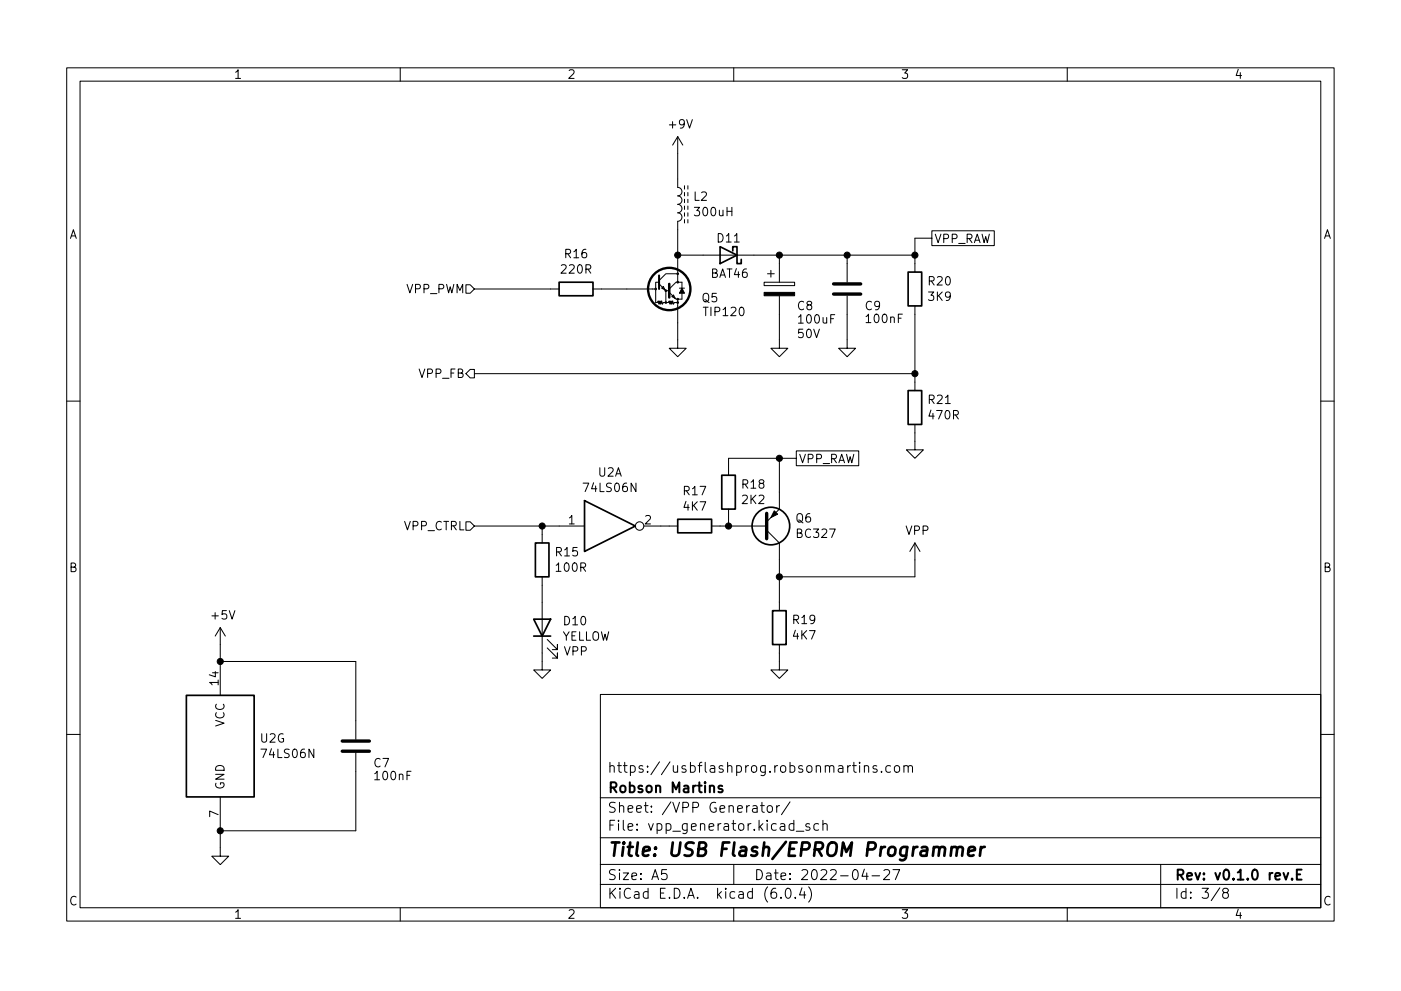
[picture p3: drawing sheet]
<svg xmlns="http://www.w3.org/2000/svg" width="297mm" height="210mm" viewBox="0 0 297 210" stroke-linecap="round" stroke-linejoin="round" font-family="sans-serif">
<g fill="none" stroke="#000" stroke-width=".22">
<path d="M14.1 14.4h268.8v181h-268.8zM17 17.2h263v175.4h-263zM84.9 14.4v2.8M155.6 14.4v2.8M226.3 14.4v2.8M143.7 29v10.8a.9 .9 0 0 1 .9 .9 .9 .9 0 0 1-.9 .9 .9 .9 0 0 1 .9 .9 .9 .9 0 0 1-.9 .9 .9 .9 0 0 1 .9 .9 .9 .9 0 0 1-.9 .9 .9 .9 0 0 1 .9 .8 .9 .9 0 0 1-.9 .9v11M143.7 29l-1.1 1.8M143.7 29l1.1 1.8M145.1 39.4v.7M145.8 39.4v.7M139.7 59.9h-.7v4.3h.4l.2-.4 .1 .7 .2-.7 .2 .7 .2-.7 .2 .7 .1-.3h.6M139.7 59.5l1.5-1.4h2.5v1.8h-.4l-1.4 1.4"/>
<path d="M143.7 59.9h.9v1.2M143.7 54.1h50.3M145.1 40.8v.8M145.1 42.3v.7M145.1 43.7v.7M145.1 45.2v.7M145.1 46.6v.7M145.8 40.8v.8M145.8 42.3v.7M145.8 43.7v.7M145.8 45.2v.7M145.8 46.6v.7"/>
<path d="M162 59.9h6.5v.7h-6.5zM162.7 58.1h1.5M163.4 57.4v1.4M165.2 54.1v5.8M179.6 54.1v5.8M197.6 49h13.2v3.1h-13.2zM197.6 50.5h-3.6v7.2M98.8 60.4h.9l.9 .9-.9 .9h-.9zM98.8 79.3l.9-.9h.9v1.8h-.9zM100.6 61.3h17.9M100.6 79.3h93.4M125.7 61.3h13.1"/>
<path d="M139.7 60.2l1.5 1.5h.7M140.3 61.1l.3-.3 .4 .7zM141.2 61.7v2.5h.5l.2-.4 .2 .7 .2-.7 .1 .7 .2-.7 .2 .7 .2-.3h.7M141.9 62l1.4 1.5h.4v.7M142.4 62.9l.4-.3 .3 .7zM143.7 64.2v9.7h1.8l-1.8 1.8-1.8-1.8h1.8M144 61.1h1.1M144.6 62.2v1.3h-.9M165.2 62.8v11.1h1.8l-1.8 1.8-1.8-1.8h1.8M179.6 62.8v11.1h1.8l-1.8 1.8-1.8-1.8h1.8M194 64.9v18M14.1 85.1h2.9"/>
<path d="M165.2 97.2v10.8l-2.7 2.7M168.8 95.7h13.3v3.1h-13.3zM168.8 97.2h-14.3v3.6M194 90.1v5.3h1.8l-1.8 1.8-1.8-1.8h1.8M280 85.1h2.9M98.8 110.7h.9l.9 .9-.9 .9h-.9zM100.6 111.6h23.3M114.9 111.6v3.6M136.5 111.6h7.2M150.9 111.6h11.6M154.5 108v3.6M162.5 112.5l2.7 2.7v14.4"/>
<path d="M194 115.2v7.2h-28.8M194 115.2l-1.1 1.8M194 115.2l1.1 1.8M46.7 133.2v14.3M46.7 133.2l-1.1 1.8M46.7 133.2l1.1 1.8M114.9 122.4v19.7h1.8l-1.8 1.8-1.7-1.8h1.7M116 137.5l2.2 2.1v-1.1v1.1h-1.1M116 135.7l2.2 2.1v-1v1h-1.1M165.2 136.8v5.3h1.8l-1.8 1.8-1.8-1.8h1.8M14.1 155.8h2.9M46.7 140.3h28.7v16.6"/>
<path d="M75.4 159.7v16.6h-28.7M127.3 147.3h152.7v45.3h-152.7zM280 155.8h2.9M46.7 169.1v12.6h1.8l-1.8 1.7-1.8-1.7h1.8M127.3 177.7h152.7M127.3 169.3h152.7M161.2 170.9h.8M161.5 170.2v1.8l.1 .2 .4 .1M162.8 171.1a.58 .58 0 0 1 .5-.2 .58 .58 0 0 1 .5 .4v.6a.58 .58 0 0 1-.6 .5 .58 .58 0 0 1-.5-.5zM164.7 170.9v1.4M165.3 170.9l-.4 .1-.2 .3M167.5 170.1l-1.8 2.7"/>
<path d="M168.8 176.4h1.6M171.6 174.8l-.5-.1-.3 .3 .1 .4 .7 .2v.5h-.8M173.6 174.8l-.6-.1-.4 .4v.7l.2 .3h.8M174.5 174.9a.53 .53 0 0 1 .9 .1v1.2M174.5 174v2.2M180.7 162.4h.8M181 161.7v1.9l.1 .2 .4 .1M182.3 161.7v.2M182.3 162.4v1.5M183.3 162.6a.53 .53 0 0 1 .9 .1v1.2M183.3 162.4v1.5M185.9 162.5l-.5-.1-.3 .3 .1 .3 .7 .2v.6h-.8"/>
<path d="M186.9 163.7v.2M188.8 162.5l-.6-.1-.4 .4v.7l.2 .3h.8M189.8 162.5a.58 .58 0 0 1 .9 .3v.7a.58 .58 0 0 1-.5 .4 .58 .58 0 0 1-.6-.4v-.7zM191.6 162.6a.53 .53 0 0 1 1 .1v1.2M191.6 162.4v1.5M192.6 162.7l.3-.3 .5 .1 .1 1.4M84.9 192.6v2.8M127.3 187.6h152.7M127.3 183.4h152.7M141.3 184.5h-1l-.1 1 .3-.2 .7 .1 .2 .3-.1 .7-.3 .2h-.5l-.3-.2M155.6 192.6v2.8M155.6 183.4v4.2"/>
<path d="M165.6 190.4v.2M166.8 188.6l.4-.1a1.33 1.33 0 0 1 0 2.1h-.2a1.41 1.41 0 0 1-.2-2zM168.6 190.4v.2M170 188.4l-.5 1.5h1.3M170.5 189.2v1.4M171.4 188.2a2.43 2.43 0 0 1 0 3.2M183.3 184.4l-.5 1.5h1.3M183.8 185.2v1.4M184.9 185.8h1.6M187.4 184.7l.3-.2 .7 .1a.58 .58 0 0 1 .1 .8l-1.2 1.2h1.3M189.3 184.5h1.4l-.9 2.1M226.3 192.6v2.8"/>
<path d="M246.1 183.4v9.2M258.6 188.4l-1.8 2.7M259.6 189.4l-.4-.4 .1-.3 .3-.2 .6 .1 .2 .3-.1 .3-.9 .3-.2 .3v.4l.4 .4h.4l.4-.4v-.4l-.4-.4"/>
<circle cx="143.7" cy="59.9" r=".18"/>
<circle cx="143.7" cy="58.1" r=".18"/>
<circle cx="139" cy="61.3" r=".18"/>
<circle cx="141.2" cy="64.2" r=".18"/>
<circle cx="141.2" cy="61.7" r=".18"/>
<circle cx="143.7" cy="64.2" r=".18"/>
<circle cx="143.7" cy="63.5" r=".18"/>
<circle cx="135.6" cy="111.6" r=".9"/>
</g>
<path d="M153.1 166.8l-.5-.1-.3 .3 .1 .3 .7 .2v.5h-.8M273.9 186.4v.2M275 185.5h.7M276 184.5h-1v2.1h1" fill="none" stroke="#000" stroke-width=".42"/>
<path d="M201.8 180a.7 .7 0 0 1 1.2 .1l-.2 1.5M201.8 179.7l-.2 1.9M208 179.7l-.2 1.9M208.8 179.7a.83 .83 0 0 0-.9 .5M203 180.1a.71 .71 0 0 1 1.1-.3l.1 .3-.2 1.5M205.3 180.6l1.4-.2-.1-.6-.8-.1-.4 .4-.2 1.1 .1 .2 .3 .2 .8-.2" fill="none" stroke="#000" stroke-width=".57"/>
<g fill="none" stroke="#000" stroke-width=".36">
<path d="M118.5 59.9h7.2v2.9h-7.2zM152.7 52.3l3.6 1.8-3.6 1.8zM155.4 53.2v-.9h.9v3.6h.9v-.9M192.5 57.7h2.9v7.2h-2.9zM192.5 82.9h2.9v7.2h-2.9zM113.5 115.2h2.9v7.2h-2.9zM123.9 106.2l10.8 5.4-10.8 5.4zM143.7 110.2h7.2v2.8h-7.2zM153 100.8h2.9v7.2h-2.9zM113.2 131.4h3.5l-1.8 3.6zM113.2 135h3.5M163.8 129.6h2.9v7.2h-2.9z"/>
<path d="M39.5 147.5h14.4v21.6h-14.4z"/>
<circle cx="163.4" cy="111.6" r="4"/>
</g>
<path d="M176.7 62.4h5.8M176.7 60.2h5.8M162.5 108.9v5.4M72.6 159.4h5.7M72.6 157.2h5.7" fill="none" stroke="#000" stroke-width=".72"/>
<g fill="#000" stroke="#000" stroke-width=".22">
<path d="M144.6 61.1l.5 1.1h-1.1zM162 62h6.5v.8h-6.5zM164.2 108.4l.7 .7-1.5 .7z"/>
<circle cx="143.7" cy="54.1" r=".65"/>
<circle cx="165.2" cy="54.1" r=".65"/>
<circle cx="179.6" cy="54.1" r=".65"/>
<circle cx="194" cy="54.1" r=".65"/>
<circle cx="194" cy="79.3" r=".65"/>
<circle cx="165.2" cy="97.2" r=".65"/>
<circle cx="115" cy="111.6" r=".65"/>
<circle cx="154.5" cy="111.6" r=".65"/>
<circle cx="165.2" cy="122.4" r=".65"/>
<circle cx="46.7" cy="140.3" r=".65"/>
<circle cx="46.7" cy="176.3" r=".65"/>
</g>
<path d="M139.7 58.4v2.9" fill="none" stroke="#000" stroke-width=".43"/>
<path d="M141.9 60.2v2.9" fill="none" stroke="#000" stroke-width=".54"/>
<circle cx="141.9" cy="61.3" r="4.5" fill="none" stroke="#000" stroke-width=".5"/>
<text font-size="3.9" x="128.7" y="181.7">Title: USB Flash/EPROM Programmer</text>
<g font-size="3">
<text x="128.7" y="164">https://usbflashprog.robsonmartins.com</text>
<text x="128.7" y="172.4">Sheet: /VPP Generator/</text>
<text x="128.7" y="168.2">Robson Martins</text>
<text x="128.7" y="176.3">File: vpp_generator.kicad_sch</text>
<text x="128.7" y="190.7">KiCad E.D.A. kicad (6.0.4)</text>
<text x="128.7" y="186.7">Size: A5</text>
<text x="159.8" y="186.7">Date: 2022-04-27</text>
<text x="248.9" y="186.7">Rev: v0.1.0 rev.E</text>
<text x="248.9" y="190.7">Id: 3/8</text>
</g>
<g font-size="2.6">
<text x="49.5" y="16.7">1</text>
<text x="120.2" y="16.7">2</text>
<text x="190.9" y="16.7">3</text>
<text x="261.6" y="16.7">4</text>
<text x="14.6" y="50.7">A</text>
<text x="280.5" y="50.7">A</text>
<text x="14.6" y="121.4">B</text>
<text x="280.5" y="121.4">B</text>
<text x="14.6" y="192.1">C</text>
<text x="49.5" y="194.9">1</text>
<text x="120.2" y="194.9">2</text>
<text x="190.9" y="194.9">3</text>
<text x="261.6" y="194.9">4</text>
<text x="280.5" y="192.1">C</text>
</g>
<g font-size="2.5">
<text x="142" y="27.3">+9V</text>
<text x="147.1" y="42.6">L2</text>
<text x="147.5" y="45.9">300uH</text>
<text x="152.2" y="51.4">D11</text>
<text x="198" y="51.6">VPP_RAW</text>
<text x="119.1" y="58">220R</text>
<text x="119.8" y="54.8">R16</text>
<text x="150.8" y="58.9">BAT46</text>
<text x="86.1" y="62.2">VPP_PWM</text>
<text x="148.8" y="64.1">Q5</text>
<text x="169.1" y="65.8">C8</text>
<text x="183.5" y="65.8">C9</text>
<text x="196.9" y="60.6">R20</text>
<text x="196.9" y="63.8">3K9</text>
<text x="149.5" y="67.1">TIP120</text>
<text x="168.8" y="71.7">50V</text>
<text x="169.5" y="68.6">100uF</text>
<text x="183.8" y="68.5">100nF</text>
<text x="88.9" y="80.2">VPP_FB</text>
<text x="196.9" y="85.7">R21</text>
<text x="197.1" y="89">470R</text>
<text x="126.8" y="101.1">U2A</text>
<text x="169.3" y="98.3">VPP_RAW</text>
<text x="124" y="104.4">74LS06N</text>
<text x="145" y="105.1">R17</text>
<text x="157.4" y="103.7">R18</text>
<text x="157.4" y="106.9">2K2</text>
<text x="85.6" y="112.5">VPP_CTRL</text>
<text x="120.5" y="111.2">1</text>
<text x="136.7" y="111.2">2</text>
<text x="145" y="108.3">4K7</text>
<text x="168.7" y="110.9">Q6</text>
<text x="192" y="113.5">VPP</text>
<text x="117.9" y="118">R15</text>
<text x="169.1" y="114.1">BC327</text>
<text x="118.1" y="121.3">100R</text>
<text x="45" y="131.4">+5V</text>
<text x="119" y="135.9">YELLOW</text>
<text x="119.6" y="132.7">D10</text>
<text x="168.2" y="132.4">R19</text>
<text x="168.2" y="135.7">4K7</text>
<text x="119.4" y="139.1">VPP</text>
<text x="46.3" y="145.3" transform="rotate(-90 46.3 145.3)">14</text>
<text x="47.6" y="154.2" transform="rotate(-90 47.6 154.2)">VCC</text>
<text x="55.2" y="157.6">U2G</text>
<text x="55.7" y="160.8">74LS06N</text>
<text x="47.6" y="167.6" transform="rotate(-90 47.6 167.6)">GND</text>
<text x="79.3" y="162.8">C7</text>
<text x="79.6" y="165.5">100nF</text>
<text x="46.3" y="173.4" transform="rotate(-90 46.3 173.4)">7</text>
</g>
</svg>
